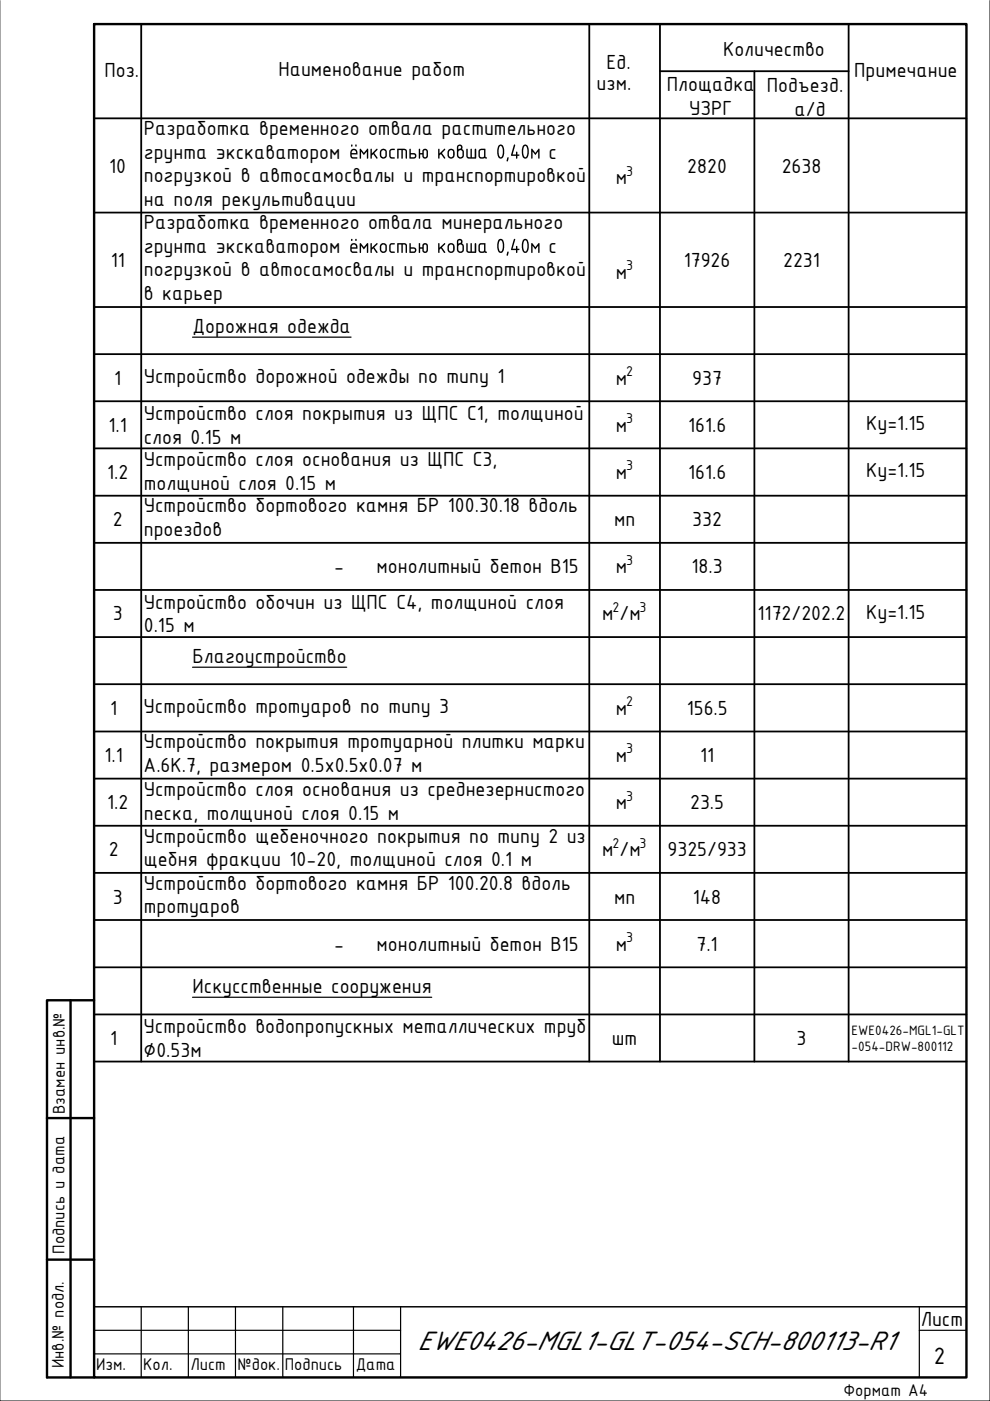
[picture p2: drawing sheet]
<svg xmlns="http://www.w3.org/2000/svg" width="210mm" height="297mm" viewBox="0 0 210 297" stroke-linecap="round" stroke-linejoin="round" font-family="sans-serif">
<!-- layer: 0 -->
<path d="M20 5.1h184.9v286.9h-184.9zM15 212.1v79.9M20 212.1h-10v79.9h10M10 237.1h10M10 267.1h10" fill="none" stroke="#000" stroke-width=".51"/>
<path d="M0 .1v296.9h209.9v-296.9M20 277.1h184.9" fill="none" stroke="#000" stroke-width=".21"/>
<g fill="none" stroke="#000" stroke-width=".25">
<path d="M40.8 71.5h33.6M40.8 141.5h32.7M20 177.1v114.9h184.9M40.8 211.4h50.7M20 277.1h184.9M29.9 277.1v14.9M39.9 277.1v14.9M49.9 277.1v14.9M60 277.1v14.9M74.9 277.1v14.9M84.9 277.1v14.9M194.9 277.1v14.9"/>
<path d="M20 287h64.9M20 282.1h64.9M194.9 282.1h10"/>
</g>
<g fill="none" stroke="#000" stroke-width=".38">
<path d="M29.9 5.1v220M124.9 5.1v220M139.9 5.1v220M139.9 15.1h40M159.9 15.1v210M179.9 5.1v220M20 25.1h184.9M20 45.1h184.9M20 65.1h184.9M20 75.1h184.9M20 85.1h184.9M20 95.1h184.9"/>
<path d="M20 105.1h184.9M20 115.1h184.9M20 125.1h184.9M20 135.1h184.9M20 145.1h184.9M20 155.1h184.9M20 165.1h184.9M20 175.1h184.9M20 185.1h184.9M20 195.1h184.9M20 205.1h184.9M20 215.1h184.9"/>
<path d="M20 225.1h184.9"/>
</g>
<g fill="#000">
<path d="M92.9 31.6h.3v.9l1-1 .2 .1v.2l-.7 .7 .7 .9-.1 .2h-.2l-.6-.9-.3 .3-.1 .6h-.2zM98.9 31.6h.3v1.7h.6v-1.6l.2-.2v1.8h.6v-1.6l.3-.1v2h-1.6l-.2-.1-.2-.3zM92.9 51.6h.3v.9l1-1 .2 .1-.7 .8 .7 1.2h-.3l-.6-1-.3 .3v.7l-.3-.1zM98.9 51.6h.3v1.5l.1 .2h.5v-1.7l.2-.1v1.8h.6v-1.6l.3-.2v2.1l-1.8-.1-.2-.3z"/>
<path d="M95.1 31.8l.6-.3 .6 .4 .1 1-.3 .6-.6 .1-.6-.4v-1zM95.4 31.9l-.2 .3v.8a.43 .43 0 0 0 .5 .3 .43 .43 0 0 0 .4-.4l-.1-.9-.3-.2z"/>
<path d="M97.3 31l-.1 .7 .1-.1a.32 .32 0 0 0 .5-.4 .32 .32 0 0 0-.5-.2zM97 30.9l.4-.3 .3 .1 .3 .2 .1 .4a.46 .46 0 0 0 .2 .6l.1 1.2-.2 .2-.4 .3-.7-.1-.2-.5zM97.3 32l-.1 1a.43 .43 0 0 0 .5 .3 .43 .43 0 0 0 .4-.4v-.8l-.2-.1a.42 .42 0 0 0-.6 0z"/>
<path d="M101.8 31.9l-.1 1.2 .3 .2h.4l.2-.1v-1.4zM101.5 31.8l.5-.3 .9 .1 .1 1.7a.2 .2 0 0 1 .2 .1 .2 .2 0 0 1-.1 .3 .2 .2 0 0 1-.3-.1h-.9l-.3-.2-.2-.2z"/>
<path d="M95 51.8l.4-.3h.5l.4 .3 .1 1.1-.3 .6-.7 .1-.4-.3-.1-.3zM95.3 51.9l-.1 .3v.8l.4 .3a.38 .38 0 0 0 .5-.4l-.1-.9-.2-.2z"/>
<path d="M97.3 51l-.1 .7 .1-.1a.33 .33 0 0 0 .5-.3 .33 .33 0 0 0-.5-.3zM97 50.9l.3-.2h.4l.3 .2 .1 .3a.36 .36 0 0 0 .1 .6l.2 .3-.1 1.1-.5 .4h-.4l-.5-.6zM97.3 51.9l-.1 .3v.8l.2 .3h.4l.3-.2v-1l-.3-.3z"/>
<path d="M101.9 51.9l-.2 .2v1l.3 .2h.5l.1-.1v-1.4zM101.5 51.8l.3-.3 1.1 .1 .1 1.7a.22 .22 0 0 1 .2 .2 .22 .22 0 0 1-.1 .2 .22 .22 0 0 1-.3-.2l-.9 .1-.4-.2z"/>
</g>
<text font-size="6.2" x="88.5" y="286.3">EWE0426-MGL1-GLT-054-SCH-800113-R1</text>
<text font-size="5.4" x="198" y="289.2">2</text>
<g font-size="4.7">
<text x="153.3" y="11.8">Количество</text>
<text x="22.2" y="16.2">Поз.</text>
<text x="59" y="16.2">Наименование работ</text>
<text x="128.6" y="14.7">Ед.</text>
<text x="181.1" y="16.2">Примечание</text>
<text x="126.5" y="19">изм.</text>
<text x="141.4" y="19.4">Площадка</text>
<text x="162.6" y="19.5">Подъезд.</text>
<text x="30.5" y="28.6">Разработка временного отвала растительного</text>
<text x="146.1" y="24.4">УЗРГ</text>
<text x="168.5" y="24.5">а/д</text>
<text x="30.5" y="33.6">грунта экскаватором</text>
<text x="74" y="33.6">ёмкостью ковша</text>
<text x="105.1" y="33.6">0,40 м</text>
<text x="116.3" y="33.6">с</text>
<text x="23.1" y="36.6">10</text>
<text x="30.5" y="38.6">погрузкой в автосамосвалы и транспортировкой</text>
<text x="130.6" y="39.1">м</text>
<text x="145.7" y="36.6">2820</text>
<text x="165.7" y="36.6">2638</text>
<text x="30.5" y="43.6">на поля рекультивации</text>
<text x="30.5" y="48.6">Разработка временного отвала минерального</text>
<text x="30.5" y="53.6">грунта экскаватором</text>
<text x="74" y="53.6">ёмкостью ковша</text>
<text x="105.1" y="53.6">0,40 м</text>
<text x="116.3" y="53.6">с</text>
<text x="23.5" y="56.6">11</text>
<text x="30.5" y="58.6">погрузкой в автосамосвалы и транспортировкой</text>
<text x="130.6" y="59.1">м</text>
<text x="145" y="56.6">17926</text>
<text x="166" y="56.6">2231</text>
<text x="30.5" y="63.7">в карьер</text>
<text x="40.8" y="70.6">Дорожная одежда</text>
<text x="24.2" y="81.6">1</text>
<text x="30.5" y="81.1">Устройство дорожной одежды по типу 1</text>
<text x="130.6" y="81.6">м</text>
<text x="146.8" y="81.6">937</text>
<text x="30.5" y="89.1">Устройство слоя покрытия из ЩПС С1, толщиной</text>
<text x="23" y="91.6">1.1</text>
<text x="30.5" y="94.1">слоя 0.15 м</text>
<text x="130.6" y="91.6">м</text>
<text x="145.9" y="91.6">161.6</text>
<text x="183.6" y="91.1">Ку=1.15</text>
<text x="22.7" y="101.6">1.2</text>
<text x="30.5" y="98.9">Устройство слоя основания из ЩПС С3,</text>
<text x="130.6" y="101.6">м</text>
<text x="145.9" y="101.6">161.6</text>
<text x="183.6" y="101.1">Ку=1.15</text>
<text x="30.5" y="103.9">толщиной слоя 0.15 м</text>
<text x="23.9" y="111.6">2</text>
<text x="30.5" y="108.6">Устройство бортового камня БР 100.30.18 вдоль</text>
<text x="30.5" y="113.6">проездов</text>
<text x="130.2" y="111.6">мп</text>
<text x="146.8" y="111.6">332</text>
<text x="70.8" y="121.6">-</text>
<text x="79.9" y="121.6">монолитный бетон В15</text>
<text x="130.6" y="121.6">м</text>
<text x="146.6" y="121.6">18.3</text>
<text x="23.9" y="131.6">3</text>
<text x="30.5" y="129.1">Устройство обочин из ЩПС С4, толщиной слоя</text>
<text x="127.7" y="131.6">м /м</text>
<text x="160.6" y="131.6">1172/202.2</text>
<text x="183.6" y="131.1">Ку=1.15</text>
<text x="30.5" y="134.1">0.15 м</text>
<text x="40.8" y="140.6">Благоустройство</text>
<text x="23.4" y="151.6">1</text>
<text x="30.5" y="151.1">Устройство тротуаров по типу 3</text>
<text x="130.6" y="151.6">м</text>
<text x="145.6" y="151.6">156.5</text>
<text x="22.2" y="161.6">1.1</text>
<text x="30.5" y="158.6">Устройство покрытия тротуарной плитки марки</text>
<text x="130.6" y="161.6">м</text>
<text x="148.4" y="161.6">11</text>
<text x="30.5" y="163.6">А.6К.7, размером 0.5х0.5х0.07 м</text>
<text x="22.7" y="171.6">1.2</text>
<text x="30.5" y="168.8">Устройство слоя основания из среднезернистого</text>
<text x="30.5" y="173.8">песка, толщиной слоя 0.15 м</text>
<text x="130.6" y="171.6">м</text>
<text x="146.3" y="171.6">23.5</text>
<text x="30.5" y="178.6">Устройство щебеночного покрытия по типу 2 из</text>
<text x="23" y="181.6">2</text>
<text x="30.5" y="183.6">щебня фракции 10-20, толщиной слоя 0.1 м</text>
<text x="127.7" y="181.6">м /м</text>
<text x="141.5" y="181.6">9325/933</text>
<text x="23.9" y="191.6">3</text>
<text x="30.5" y="188.6">Устройство бортового камня БР 100.20.8 вдоль</text>
<text x="130.2" y="191.6">мп</text>
<text x="146.9" y="191.6">148</text>
<text x="30.5" y="193.6">тротуаров</text>
<text x="70.8" y="201.6">-</text>
<text x="79.9" y="201.6">монолитный бетон В15</text>
<text x="130.6" y="201.6">м</text>
<text x="147.7" y="201.6">7.1</text>
<text x="40.8" y="210.6">Искусственные сооружения</text>
<text x="23.4" y="221.6">1</text>
<text x="30.5" y="219.1">Устройство водопропускных металлических труб</text>
<text x="129.7" y="221.6">шт</text>
<text x="168.9" y="221.6">3</text>
<text x="30.5" y="224.1">∅0.53м</text>
<text x="195.2" y="281.1">Лист</text>
</g>
<g font-size="3.9">
<text x="13.8" y="236.3" transform="rotate(-90 13.8 236.3)">Взамен инв.№</text>
<text x="13.6" y="265.8" transform="rotate(-90 13.6 265.8)">Подпись и дата</text>
<text x="13.6" y="290.1" transform="rotate(-90 13.6 290.1)">Инв.№ подл.</text>
<text x="20.4" y="290.4">Изм.</text>
<text x="30.4" y="290.4">Кол.</text>
<text x="40.4" y="290.4">Лист</text>
<text x="50.4" y="290.4">№док.</text>
<text x="60.4" y="290.4">Подпись</text>
<text x="75.4" y="290.4">Дата</text>
<text x="178.8" y="296">Формат А4</text>
</g>
<g font-size="3.3">
<text x="132.7" y="37.2">3</text>
<text x="132.7" y="57.2">3</text>
<text x="132.7" y="79.7">2</text>
<text x="132.7" y="89.7">3</text>
<text x="132.7" y="99.7">3</text>
<text x="132.7" y="119.7">3</text>
<text x="129.9" y="129.7">2</text>
<text x="135.6" y="129.7">3</text>
<text x="132.7" y="149.7">2</text>
<text x="132.7" y="159.7">3</text>
<text x="132.7" y="169.7">3</text>
<text x="129.9" y="179.7">2</text>
<text x="135.6" y="179.7">3</text>
<text x="132.7" y="199.7">3</text>
</g>
<g font-size="3.1">
<text x="180.6" y="219.4">EWE0426-MGL1-GLT</text>
<text x="180.6" y="222.7">-054-DRW-800112</text>
</g>
</svg>
